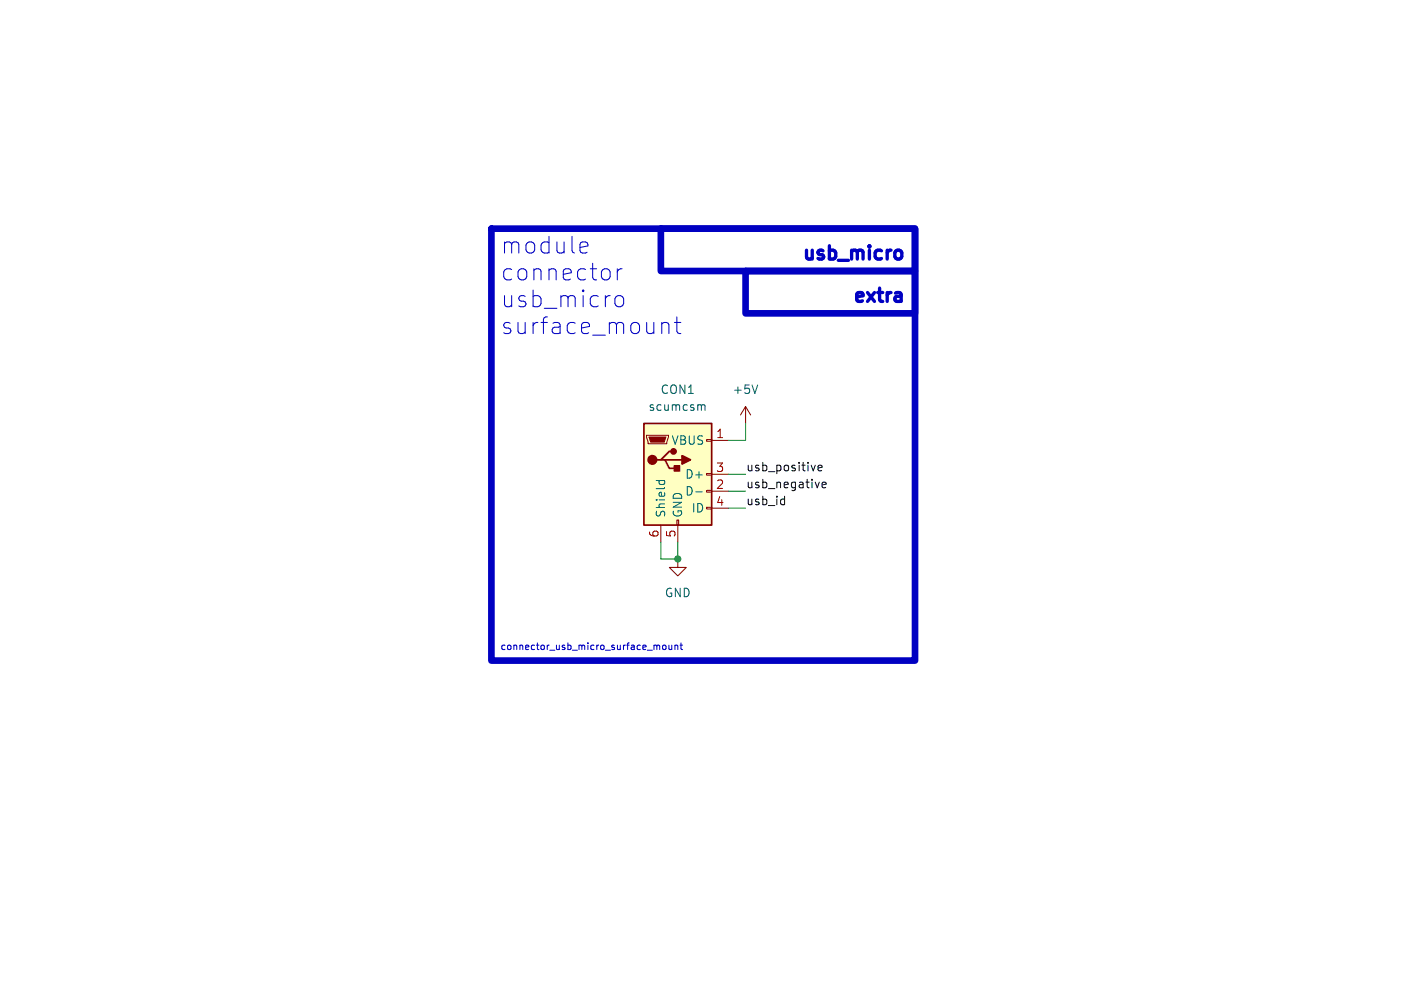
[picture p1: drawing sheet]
<svg xmlns="http://www.w3.org/2000/svg" width="210mm" height="148mm" viewBox="0 0 210 148" stroke-linecap="round" stroke-linejoin="round" font-family="sans-serif">
<path d="M96.5 63.5h10.2v15.2h-10.2z" fill="#ffffc2" stroke="#ffffc2" stroke-width=".15"/>
<path d="M96.5 63.5h10.2v15.2h-10.2zM99.1 69h.6l.6 1.2h1.3M99.7 69h2.5M101 67.7h-.7l-1.2 1.3h-.7" fill="none" stroke="#840000" stroke-width=".25"/>
<g fill="#840000" stroke="#840000" stroke-width=".25">
<path d="M102.2 68.3l1.3 .7-1.3 .6z"/>
<path d="M101.1 69.9h.8v.7h-.8z"/>
<circle cx="97.8" cy="69" r=".63"/>
<circle cx="101" cy="67.7" r=".38"/>
</g>
<g fill="none" stroke="#840000" stroke-width=".15">
<path d="M96.9 65.3h3.3v.2l-.3 1h-2.7zM99.1 78.7v2.6M101.5 78h.2v.7h-.2zM101.6 78.7v2.6M105.9 76.1h.8v.2h-.8zM105.9 73.5h.8v.3h-.8zM105.9 71h.8v.2h-.8zM105.9 65.9h.8v.3h-.8zM106.7 66h2.5M106.7 73.7h2.5M106.7 71.1h2.5M106.7 76.2h2.5"/>
<path d="M111.8 61l-.8 1.2M111.8 61v2.5M111.8 61l.7 1.2M101.6 83.8v1.3h1.3l-1.3 1.3-1.3-1.3h1.3"/>
</g>
<path d="M97.3 65.5h2.5l-.2 .8h-2.1z" fill="#840000" stroke="#840000" stroke-width=".15"/>
<path d="M113.6 57.7l-.4 1.3M98.4 72.1h1.2M98.9 72.1l-.1 .3M99.6 72.1v.3M104.3 73.8h1M105.1 60.8v.1M105.1 60.9v.6M105.1 60.9l.2-.2 .3 .1 .1 .7" fill="none" stroke="#006464" stroke-width=".15"/>
<path d="M117.5 74.8l.1 .1M117.6 74.4v1.3M117.6 75.6l-.1 .1M122.2 69.8l-.3 .8M122.6 70.2l.6-.1v-.3h-.4l-.2 .1 .1 .6h.5M123.2 72.7l.6-.1v-.2l-.4-.1-.2 .2 .1 .6h.5" fill="none" stroke="#0f0f0f" stroke-width=".15"/>
<path d="M134.5 37.5a.54 .54 0 0 1 .7 .4v.6a.54 .54 0 0 1-.7 .3M134.8 43.9l.3 .3v1M135.1 45.1l-.7 .1M135.1 44.3l-.7 .1" fill="none" stroke="#0000c2" stroke-width=".5"/>
<g fill="none" stroke="#0000c2" stroke-width=".15">
<path d="M87.3 36.3h.5l.2 .1 .1 .5-1.2 .2M88 37.8l-.2 .1h-.5M91.3 40.5l.2 .3v.7l-.2 .2M92.3 44.6a.68 .68 0 0 1 .7-.3 .68 .68 0 0 1 .5 .5v.7a.68 .68 0 0 1-.7 .5 .68 .68 0 0 1-.6-.5v-.7zM92.5 40.3v1.7M93.2 40.3a.64 .64 0 0 0-.7 .5M99.2 48.4v1.6M99.2 48.6a.62 .62 0 0 1 1.1 .1v1.3M101.1 48.4h1M101.5 47.5v2.2l.1 .2 .5 .1M98.6 96.7l.3 .2v.5M99.4 96.8l.1-.1 .3 .1v.4l-.1 .2h-.2l-.1-.1z"/>
<path d="M100.3 96.7v.7h.3l.1-.1M100.7 96.7v.7M101.2 96.8l.1-.1 .3 .1v.6M101.2 96.7v.7M101.9 96.7h.4M102.1 96.4v.9l.2 .1"/>
</g>
<path d="M73.7 34.3h63.5v64.8h-63.5zM99.1 34.3h38.1v6.3h-38.1zM111.8 40.6h25.4v6.4h-25.4z" fill="none" stroke="#0000c2" stroke-width="1"/>
<path d="M109.2 76.2h2.6M109.2 71.1h2.6M109.2 73.7h2.6M111.8 63.5v2.5h-2.6M99.1 81.3v2.5h2.5v-2.5" fill="none" stroke="#009600" stroke-width=".15"/>
<circle cx="101.6" cy="83.8" r=".46" fill="#009600" stroke="#009600" stroke-width=".15"/>
<g font-size="3.5" fill="#0000c2">
<text x="74.9" y="38.3">module</text>
<text x="74.9" y="42.3">connector</text>
<text x="74.9" y="46.3">usb_micro</text>
<text x="74.9" y="50.3">surface_mount</text>
</g>
<g font-size="2.8" fill="#0000c2">
<text x="119.6" y="39.1">usb_micro</text>
<text x="127.3" y="45.5">extra</text>
</g>
<g font-size="1.8" fill="#006464">
<text x="98.9" y="59.3">CON1</text>
<text x="109.7" y="59.3">+5V</text>
<text x="97.1" y="61.8">scumcsm</text>
<text x="100.6" y="66.9">VBUS</text>
<text x="102.6" y="72">D+</text>
<text x="99.9" y="77.7" transform="rotate(-90 99.9 77.7)">Shield</text>
<text x="102.5" y="77.7" transform="rotate(-90 102.5 77.7)">GND</text>
<text x="102.6" y="74.5">D-</text>
<text x="103.6" y="77.1">ID</text>
<text x="99.6" y="89.8">GND</text>
</g>
<g font-size="1.8" fill="#a90000">
<text x="107.2" y="65.8">1</text>
<text x="107.2" y="70.9">3</text>
<text x="107.2" y="73.4">2</text>
<text x="107.2" y="75.9">4</text>
<text x="98.8" y="80.7" transform="rotate(-90 98.8 80.7)">6</text>
<text x="101.3" y="80.7" transform="rotate(-90 101.3 80.7)">5</text>
</g>
<g font-size="1.8" fill="#0f0f0f">
<text x="111.8" y="70.8">usb_positive</text>
<text x="111.8" y="75.9">usb_id</text>
<text x="111.8" y="73.3">usb_negative</text>
</g>
<text font-size="1.4" fill="#0000c2" x="74.9" y="97.5">connector_usb_micro_surface_mount</text>
</svg>
